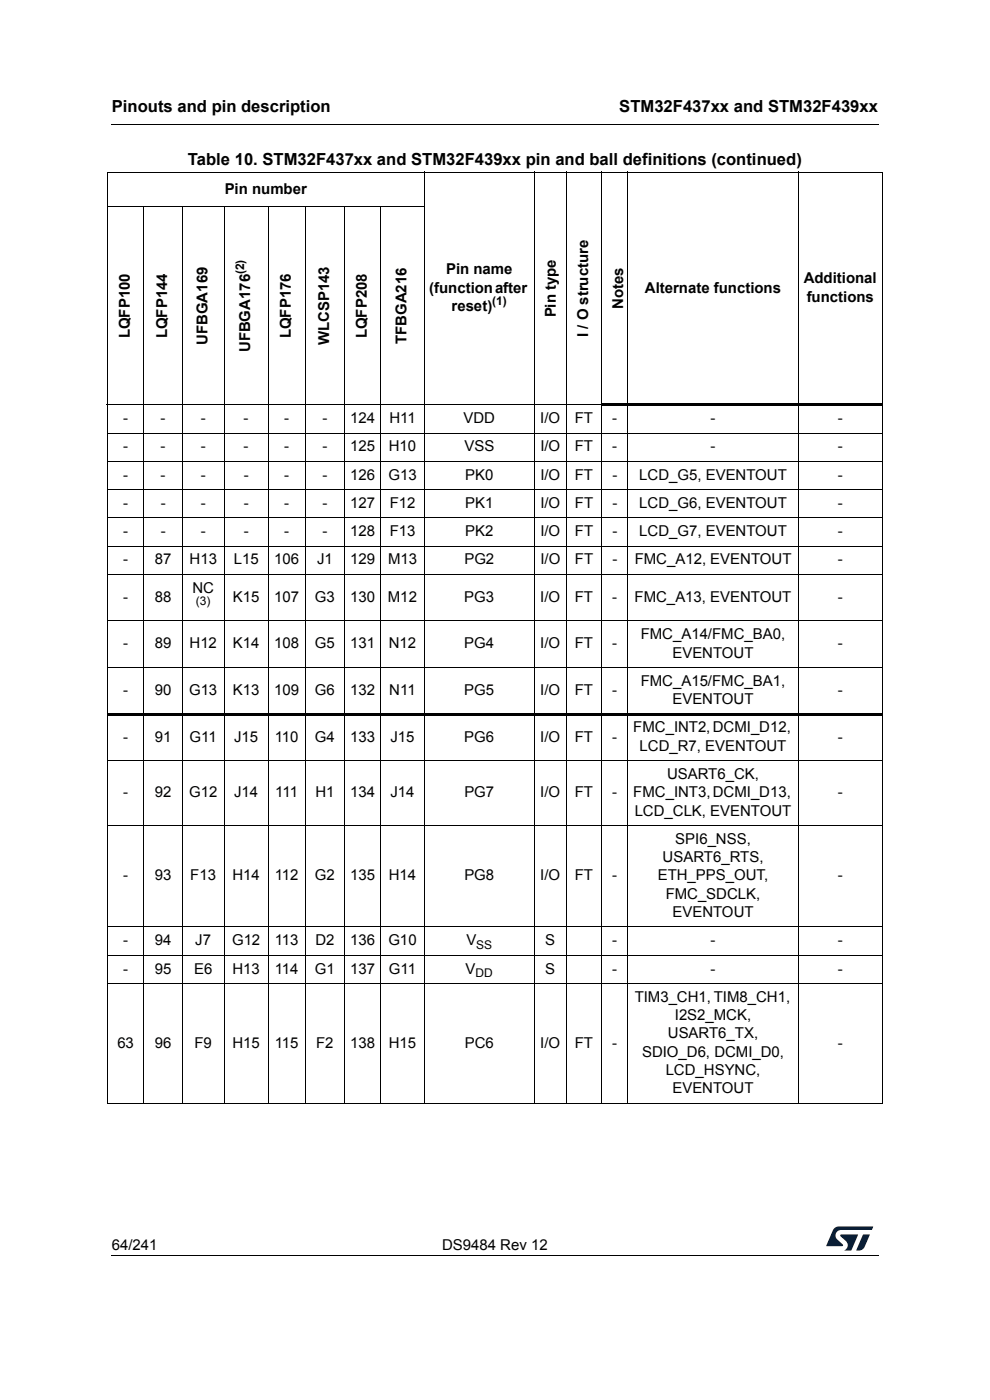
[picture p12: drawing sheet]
<svg xmlns="http://www.w3.org/2000/svg" width="210mm" height="297mm" viewBox="0 0 210 297" stroke-linecap="round" stroke-linejoin="round" font-family="sans-serif">
<path d="M23.6 26.2l.1 .2zM186.2 26.2l.1 .2zM23.6 266.2l.1 .2zM186.2 266.2l.1 .2z" fill="#000"/>
<path d="M23.7 26.3h162.5M23.7 266.3h162.5" fill="none" stroke="#000" stroke-width=".21"/>
<g fill="#001e41">
<path d="M176.9 260.6l.6-.4h.4l7.3 .1-.3 .6h-6.4a1.17 1.17 0 0 0-1.2 .7 1.17 1.17 0 0 0 .3 1.3l1.2 1.1v.3h-3.5z"/>
<path d="M183.1 261.9h1.4l-1.1 2.6a1.37 1.37 0 0 1-1.8 .7z"/>
<path d="M178.3 261.9h3.7l-1.4 3.4h-1.5a1.23 1.23 0 0 0 .4-2l-1.2-1z"/>
</g>
<g fill="none" stroke="#000" stroke-width=".21">
<path d="M22.7 36.5h164.6M22.8 36.6v197.4M90 36.4v197.7M113.3 36.4v197.7M120.1 36.4v197.7M127.6 36.4v197.7M133.2 36.4v197.7M169.3 36.4v197.7M187.2 36.6v197.4M22.7 43.9h67.4M30.5 43.8v190.3M38.6 43.8v190.3"/>
<path d="M47.5 43.8v190.3M56.9 43.8v190.3M64.7 43.8v190.3M73.1 43.8v190.3M80.8 43.8v190.3M22.7 85.9h105M22.7 91.9h164.6M22.7 97.9h164.6M22.7 103.9h164.6M22.7 109.9h164.6M22.7 115.9h164.6M22.7 121.9h164.6"/>
<path d="M22.7 131.7h164.6M22.7 141.6h164.6M22.7 161.4h164.6M22.7 175.1h164.6M22.7 196.7h164.6M22.7 202.6h164.6M22.7 208.7h164.6M22.7 234.1h164.6"/>
</g>
<path d="M127.5 85.6h59.8v.5h-59.8zM22.7 151.3h164.6v.5h-164.6z" fill="#000"/>
<g font-size="3.5">
<text x="23.7" y="23.9">Pinouts and pin description</text>
<text x="131.4" y="23.9">STM32F437xx and STM32F439xx</text>
<text x="39.9" y="35">Table 10. STM32F437xx and STM32F439xx pin and ball definitions (continued)</text>
</g>
<g font-size="3.2">
<text x="47.7" y="41.1">Pin number</text>
<text x="94.6" y="58.2">Pin name</text>
<text x="91" y="62.1">(function after</text>
<text x="95.8" y="65.9">reset)</text>
<text x="132.2" y="65.6" transform="rotate(-90 132.2 65.6)">Notes</text>
<text x="136.8" y="62.1">Alternate functions</text>
<text x="170.5" y="60.1">Additional</text>
<text x="171.1" y="64">functions</text>
<text x="27.5" y="71.8" transform="rotate(-90 27.5 71.8)">LQFP100</text>
<text x="35.5" y="71.8" transform="rotate(-90 35.5 71.8)">LQFP144</text>
<text x="61.7" y="71.8" transform="rotate(-90 61.7 71.8)">LQFP176</text>
<text x="77.8" y="71.8" transform="rotate(-90 77.8 71.8)">LQFP208</text>
<text x="117.9" y="67.4" transform="rotate(-90 117.9 67.4)">Pin type</text>
<text x="124.7" y="71.5" transform="rotate(-90 124.7 71.5)">I / O structure</text>
<text x="44" y="73.2" transform="rotate(-90 44 73.2)">UFBGA169</text>
<text x="53.1" y="74.7" transform="rotate(-90 53.1 74.7)">UFBGA176</text>
<text x="69.8" y="73.3" transform="rotate(-90 69.8 73.3)">WLCSP143</text>
<text x="86.3" y="73" transform="rotate(-90 86.3 73)">TFBGA216</text>
<text x="26.1" y="89.8">-</text>
<text x="34.1" y="89.8">-</text>
<text x="42.6" y="89.8">-</text>
<text x="51.7" y="89.8">-</text>
<text x="60.3" y="89.8">-</text>
<text x="68.4" y="89.8">-</text>
<text x="74.3" y="89.8">124</text>
<text x="82.6" y="89.8">H11</text>
<text x="98.3" y="89.8">VDD</text>
<text x="114.6" y="89.8">I/O</text>
<text x="121.9" y="89.8">FT</text>
<text x="129.9" y="89.8">-</text>
<text x="150.7" y="89.8">-</text>
<text x="177.7" y="89.8">-</text>
<text x="26.1" y="95.8">-</text>
<text x="34.1" y="95.8">-</text>
<text x="42.6" y="95.8">-</text>
<text x="51.7" y="95.8">-</text>
<text x="60.3" y="95.8">-</text>
<text x="68.4" y="95.8">-</text>
<text x="74.3" y="95.8">125</text>
<text x="82.5" y="95.8">H10</text>
<text x="98.5" y="95.8">VSS</text>
<text x="114.6" y="95.8">I/O</text>
<text x="121.9" y="95.8">FT</text>
<text x="129.9" y="95.8">-</text>
<text x="150.7" y="95.8">-</text>
<text x="177.7" y="95.8">-</text>
<text x="26.1" y="101.8">-</text>
<text x="34.1" y="101.8">-</text>
<text x="42.6" y="101.8">-</text>
<text x="51.7" y="101.8">-</text>
<text x="60.3" y="101.8">-</text>
<text x="68.4" y="101.8">-</text>
<text x="74.3" y="101.8">126</text>
<text x="82.4" y="101.8">G13</text>
<text x="98.7" y="101.8">PK0</text>
<text x="114.6" y="101.8">I/O</text>
<text x="121.9" y="101.8">FT</text>
<text x="129.9" y="101.8">-</text>
<text x="135.6" y="101.8">LCD_G5, EVENTOUT</text>
<text x="177.7" y="101.8">-</text>
<text x="26.1" y="107.8">-</text>
<text x="34.1" y="107.8">-</text>
<text x="42.6" y="107.8">-</text>
<text x="51.7" y="107.8">-</text>
<text x="60.3" y="107.8">-</text>
<text x="68.4" y="107.8">-</text>
<text x="74.3" y="107.8">127</text>
<text x="82.7" y="107.8">F12</text>
<text x="98.7" y="107.8">PK1</text>
<text x="114.6" y="107.8">I/O</text>
<text x="121.9" y="107.8">FT</text>
<text x="129.9" y="107.8">-</text>
<text x="135.6" y="107.8">LCD_G6, EVENTOUT</text>
<text x="177.7" y="107.8">-</text>
<text x="26.1" y="113.8">-</text>
<text x="34.1" y="113.8">-</text>
<text x="42.6" y="113.8">-</text>
<text x="51.7" y="113.8">-</text>
<text x="60.3" y="113.8">-</text>
<text x="68.4" y="113.8">-</text>
<text x="74.3" y="113.8">128</text>
<text x="82.7" y="113.8">F13</text>
<text x="98.7" y="113.8">PK2</text>
<text x="114.6" y="113.8">I/O</text>
<text x="121.9" y="113.8">FT</text>
<text x="129.9" y="113.8">-</text>
<text x="135.6" y="113.8">LCD_G7, EVENTOUT</text>
<text x="177.7" y="113.8">-</text>
<text x="26.2" y="119.7">-</text>
<text x="32.9" y="119.7">87</text>
<text x="40.2" y="119.7">H13</text>
<text x="49.6" y="119.7">L15</text>
<text x="58.2" y="119.7">106</text>
<text x="67.3" y="119.7">J1</text>
<text x="74.3" y="119.7">129</text>
<text x="82.3" y="119.7">M13</text>
<text x="98.5" y="119.7">PG2</text>
<text x="114.6" y="119.7">I/O</text>
<text x="121.9" y="119.7">FT</text>
<text x="129.9" y="119.7">-</text>
<text x="134.6" y="119.7">FMC_A12, EVENTOUT</text>
<text x="177.7" y="119.7">-</text>
<text x="40.8" y="125.7">NC</text>
<text x="26.2" y="127.7">-</text>
<text x="32.9" y="127.7">88</text>
<text x="49.4" y="127.7">K15</text>
<text x="58.2" y="127.7">107</text>
<text x="66.8" y="127.7">G3</text>
<text x="74.3" y="127.7">130</text>
<text x="82.3" y="127.7">M12</text>
<text x="98.5" y="127.7">PG3</text>
<text x="114.6" y="127.7">I/O</text>
<text x="121.9" y="127.7">FT</text>
<text x="129.9" y="127.7">-</text>
<text x="134.6" y="127.7">FMC_A13, EVENTOUT</text>
<text x="177.7" y="127.7">-</text>
<text x="26.1" y="137.6">-</text>
<text x="32.8" y="137.6">89</text>
<text x="40.2" y="137.6">H12</text>
<text x="49.4" y="137.6">K14</text>
<text x="58.1" y="137.6">108</text>
<text x="66.8" y="137.6">G5</text>
<text x="74.3" y="137.6">131</text>
<text x="82.5" y="137.6">N12</text>
<text x="98.5" y="137.6">PG4</text>
<text x="114.6" y="137.6">I/O</text>
<text x="121.9" y="137.6">FT</text>
<text x="129.9" y="137.6">-</text>
<text x="135.9" y="135.6">FMC_A14/FMC_BA0,</text>
<text x="177.7" y="137.6">-</text>
<text x="142.6" y="139.5">EVENTOUT</text>
<text x="26.1" y="147.4">-</text>
<text x="32.8" y="147.4">90</text>
<text x="40.1" y="147.4">G13</text>
<text x="49.4" y="147.4">K13</text>
<text x="58.1" y="147.4">109</text>
<text x="66.8" y="147.4">G6</text>
<text x="74.3" y="147.4">132</text>
<text x="82.6" y="147.4">N11</text>
<text x="98.5" y="147.4">PG5</text>
<text x="114.6" y="147.4">I/O</text>
<text x="121.9" y="147.4">FT</text>
<text x="129.9" y="147.4">-</text>
<text x="135.9" y="145.5">FMC_A15/FMC_BA1,</text>
<text x="142.6" y="149.4">EVENTOUT</text>
<text x="177.7" y="147.4">-</text>
<text x="134.3" y="155.4">FMC_INT2, DCMI_D12,</text>
<text x="26.1" y="157.3">-</text>
<text x="32.8" y="157.3">91</text>
<text x="40.2" y="157.3">G11</text>
<text x="49.6" y="157.3">J15</text>
<text x="58.3" y="157.3">110</text>
<text x="66.8" y="157.3">G4</text>
<text x="74.3" y="157.3">133</text>
<text x="82.8" y="157.3">J15</text>
<text x="98.5" y="157.3">PG6</text>
<text x="114.6" y="157.3">I/O</text>
<text x="121.9" y="157.3">FT</text>
<text x="129.9" y="157.3">-</text>
<text x="135.7" y="159.3">LCD_R7, EVENTOUT</text>
<text x="177.7" y="157.3">-</text>
<text x="141.5" y="165.3">USART6_CK,</text>
<text x="26.1" y="169.1">-</text>
<text x="32.8" y="169.1">92</text>
<text x="40.1" y="169.1">G12</text>
<text x="49.7" y="169.1">J14</text>
<text x="58.4" y="169.1">111</text>
<text x="66.9" y="169.1">H1</text>
<text x="74.3" y="169.1">134</text>
<text x="82.8" y="169.1">J14</text>
<text x="98.5" y="169.1">PG7</text>
<text x="114.6" y="169.1">I/O</text>
<text x="121.9" y="169.1">FT</text>
<text x="129.9" y="169.1">-</text>
<text x="134.3" y="169.1">FMC_INT3, DCMI_D13,</text>
<text x="134.6" y="173">LCD_CLK, EVENTOUT</text>
<text x="177.7" y="169.1">-</text>
<text x="143.2" y="179">SPI6_NSS,</text>
<text x="140.6" y="182.9">USART6_RTS,</text>
<text x="26.1" y="186.8">-</text>
<text x="32.8" y="186.8">93</text>
<text x="40.4" y="186.8">F13</text>
<text x="49.3" y="186.8">H14</text>
<text x="58.3" y="186.8">112</text>
<text x="66.8" y="186.8">G2</text>
<text x="74.3" y="186.8">135</text>
<text x="82.5" y="186.8">H14</text>
<text x="98.5" y="186.8">PG8</text>
<text x="114.6" y="186.8">I/O</text>
<text x="121.9" y="186.8">FT</text>
<text x="129.9" y="186.8">-</text>
<text x="139.5" y="186.8">ETH_PPS_OUT,</text>
<text x="141.2" y="190.7">FMC_SDCLK,</text>
<text x="177.7" y="186.8">-</text>
<text x="142.6" y="194.5">EVENTOUT</text>
<text x="26.1" y="200.5">-</text>
<text x="32.8" y="200.5">94</text>
<text x="41.4" y="200.5">J7</text>
<text x="49.2" y="200.5">G12</text>
<text x="58.3" y="200.5">113</text>
<text x="66.9" y="200.5">D2</text>
<text x="74.3" y="200.5">136</text>
<text x="82.4" y="200.5">G10</text>
<text x="98.9" y="200.5">V</text>
<text x="115.7" y="200.5">S</text>
<text x="129.9" y="200.5">-</text>
<text x="150.7" y="200.5">-</text>
<text x="177.7" y="200.5">-</text>
<text x="26.1" y="206.5">-</text>
<text x="32.8" y="206.5">95</text>
<text x="41.2" y="206.5">E6</text>
<text x="49.3" y="206.5">H13</text>
<text x="58.3" y="206.5">114</text>
<text x="66.8" y="206.5">G1</text>
<text x="74.3" y="206.5">137</text>
<text x="82.5" y="206.5">G11</text>
<text x="98.8" y="206.5">V</text>
<text x="115.7" y="206.5">S</text>
<text x="129.9" y="206.5">-</text>
<text x="150.7" y="206.5">-</text>
<text x="177.7" y="206.5">-</text>
<text x="134.6" y="212.5">TIM3_CH1, TIM8_CH1,</text>
<text x="141.7" y="220.3">USART6_TX,</text>
<text x="143.1" y="216.4">I2S2_MCK,</text>
<text x="24.9" y="222.2">63</text>
<text x="32.8" y="222.2">96</text>
<text x="41.2" y="222.2">F9</text>
<text x="49.3" y="222.2">H15</text>
<text x="58.3" y="222.2">115</text>
<text x="67.1" y="222.2">F2</text>
<text x="74.3" y="222.2">138</text>
<text x="82.5" y="222.2">H15</text>
<text x="98.6" y="222.2">PC6</text>
<text x="114.6" y="222.2">I/O</text>
<text x="121.9" y="222.2">FT</text>
<text x="129.9" y="222.2">-</text>
<text x="136.2" y="224.2">SDIO_D6, DCMI_D0,</text>
<text x="177.7" y="222.2">-</text>
<text x="141.2" y="228">LCD_HSYNC,</text>
<text x="142.6" y="231.9">EVENTOUT</text>
<text x="23.7" y="265.1">64/241</text>
<text x="93.8" y="265.1">DS9484 Rev 12</text>
</g>
<g font-size="2.5">
<text x="51.8" y="58.2" transform="rotate(-90 51.8 58.2)">(2)</text>
<text x="104.4" y="64.7">(1)</text>
<text x="41.5" y="128.4">(3)</text>
<text x="101" y="201.3">SS</text>
<text x="100.9" y="207.3">DD</text>
</g>
</svg>
